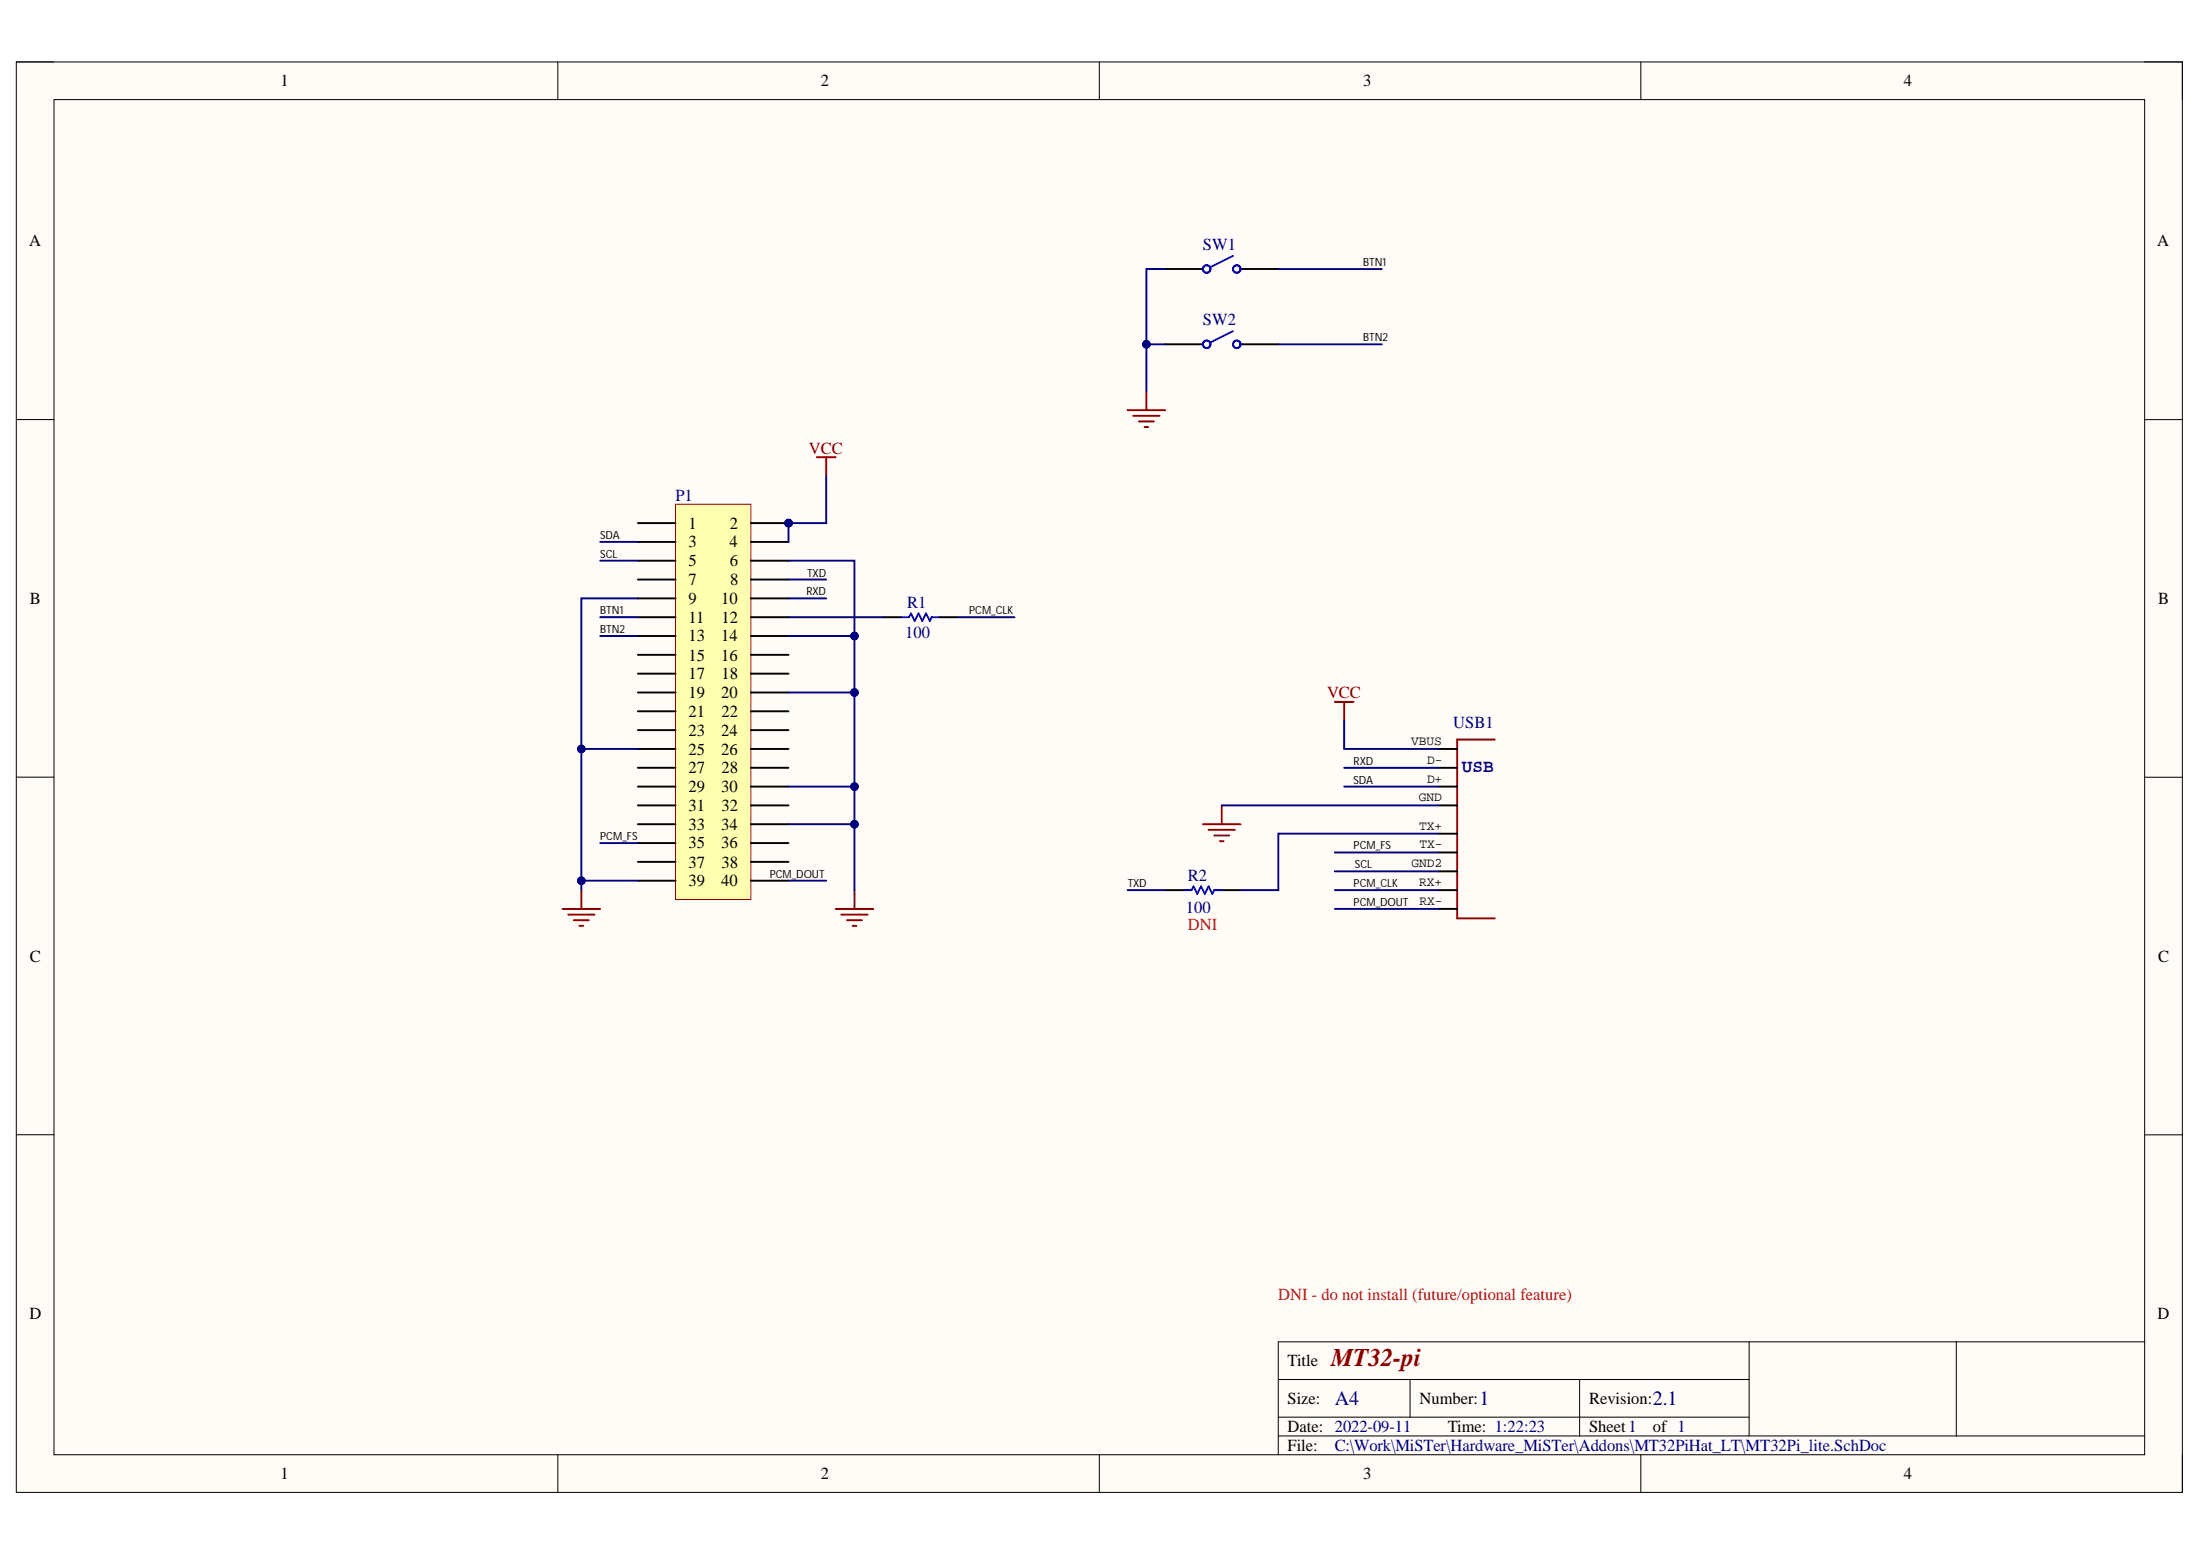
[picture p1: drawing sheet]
<svg xmlns="http://www.w3.org/2000/svg" width="297mm" height="210mm" viewBox="0 0 297 210" stroke-linecap="round" stroke-linejoin="round" font-family="sans-serif">
<path d="M2.2 8.4h292.5v193.1h-292.5z" fill-rule="evenodd" fill="#fffcf8"/>
<path d="M2.2 8.4h292.5v193.1h-292.5z" fill="none" stroke="#000" stroke-width=".14"/>
<path d="M7.3 13.4h282.3v183h-282.3z" fill-rule="evenodd" fill="#fffcf8"/>
<g fill="none" stroke="#000" stroke-width=".14">
<path d="M2.2 8.4h5.1M7.3 13.4h282.3v183h-282.3zM75.3 8.4v5M148.4 8.4v5M221.5 8.4v5M289.6 8.4h5.1v5M2.2 56.6h5.1M289.6 56.6h5.1M2.2 104.9h5.1M289.6 104.9h5.1M2.2 153.2h5.1M289.6 153.2h5.1"/>
<path d="M75.3 196.4v5.1M148.4 196.4v5.1M172.6 186.2h63.6M172.6 193.8h117M172.6 191.3h63.6M190.4 186.2v5.1M213.3 186.2v7.6M221.5 196.4v5.1M236.2 181.1v12.7M264.1 181.1v12.7M289.6 181.1h-117v15.3M294.7 196.4v5.1"/>
</g>
<path d="M201.8 99.8h-5.1v24.2h5.1" fill="none" stroke="#800000" stroke-width=".26"/>
<path d="M194.2 106.2h2.5M194.2 103.6h2.5M194.2 101.1h2.5M194.2 108.7h2.5M194.2 112.5h2.5M194.2 115.1h2.5M194.2 117.6h2.5M194.2 120.2h2.5M194.2 122.7h2.5" fill="none" stroke="#000" stroke-width=".26"/>
<circle cx="106.5" cy="70.6" r=".51" fill="#000080"/>
<circle cx="106.5" cy="70.6" r=".51" fill="none" stroke="#000080" stroke-width=".14"/>
<path d="M91.2 68.1h10.2v53.3h-10.2z" fill-rule="evenodd" fill="#ffffb0"/>
<path d="M91.2 68.1h10.2v53.3h-10.2z" fill="none" stroke="#800000" stroke-width=".14"/>
<path d="M86.1 70.6h5.1M101.4 70.6h5.1" fill="none" stroke="#000" stroke-width=".26"/>
<circle cx="106.5" cy="70.6" r=".51" fill="#000080"/>
<circle cx="106.5" cy="70.6" r=".51" fill="none" stroke="#000080" stroke-width=".14"/>
<g fill="none" stroke="#000" stroke-width=".26">
<path d="M157.3 36.3h5.1M167.5 36.3h5.1M157.3 46.5h5.1M167.5 46.5h5.1M86.1 73.2h5.1M86.1 75.7h5.1M86.1 78.2h5.1M101.4 73.2h5.1M101.4 75.7h5.1M101.4 78.2h5.1M86.1 80.8h5.1M86.1 83.3h5.1"/>
<path d="M86.1 85.9h5.1M86.1 88.4h5.1M86.1 90.9h5.1M86.1 93.5h5.1M86.1 96h5.1M86.1 98.6h5.1M101.4 80.8h5.1M101.4 83.3h5.1M101.4 85.9h5.1M101.4 88.4h5.1M101.4 90.9h5.1M101.4 93.5h5.1"/>
<path d="M101.4 96h5.1M101.4 98.6h5.1M119.2 83.3h2.5M126.8 83.3h2.6M86.1 101.1h5.1M86.1 103.6h5.1M86.1 106.2h5.1M86.1 108.7h5.1M86.1 111.3h5.1M86.1 113.8h5.1M86.1 116.3h5.1M86.1 118.9h5.1"/>
<path d="M101.4 101.1h5.1M101.4 103.6h5.1M101.4 106.2h5.1M101.4 108.7h5.1M101.4 111.3h5.1M101.4 113.8h5.1M101.4 116.3h5.1M101.4 118.9h5.1M157.3 120.2h2.6M165 120.2h2.5"/>
</g>
<g fill="none" stroke="#800000" stroke-width=".26">
<path d="M152.2 55.4h5.1M153 56.1h3.6M153.8 56.9h2M154.5 57.7h.5M154.8 52.8v2.6M110.3 61.7h2.5M111.6 61.7v2.6M180.2 94.7h2.6M181.5 94.7v2.6M162.4 111.3h5.1M163.2 112h3.5M163.9 112.8h2.1"/>
<path d="M164.7 113.5h.5M165 108.7v2.6M75.9 122.7h5.1M76.7 123.5h3.6M77.5 124.2h2M78.2 125h.5M78.5 120.2v2.5M112.8 122.7h5.1M113.6 123.5h3.5M114.4 124.2h2M115.1 125h.5M115.4 120.2v2.5"/>
</g>
<g fill="none" stroke="#00f" stroke-width=".26">
<path d="M166.5 34.5l-3.1 1.6M166.5 44.7l-3.1 1.5M121.7 83.3h1l.3-.5 .5 1 .5-1 .5 1 .5-1 .5 1 .3-.5h1M159.9 120.2h1l.2-.6 .6 1.1 .5-1.1 .5 1.1 .5-1.1 .5 1.1 .2-.5h1.1"/>
<circle cx="162.9" cy="36.3" r=".51"/>
<circle cx="167" cy="36.3" r=".51"/>
<circle cx="162.9" cy="46.5" r=".51"/>
<circle cx="167" cy="46.5" r=".51"/>
</g>
<path d="M78.5 118.9h7.6M181.5 103.6h12.7" fill="none" stroke="#000080" stroke-width=".26"/>
<circle cx="78.5" cy="118.9" r=".51" fill="#000080"/>
<circle cx="78.5" cy="118.9" r=".51" fill="none" stroke="#000080" stroke-width=".14"/>
<path d="M86.1 101.1h-7.6v19.1" fill="none" stroke="#000080" stroke-width=".26"/>
<circle cx="78.5" cy="101.1" r=".51" fill="#000080"/>
<circle cx="78.5" cy="101.1" r=".51" fill="none" stroke="#000080" stroke-width=".14"/>
<circle cx="78.5" cy="118.9" r=".51" fill="#000080"/>
<circle cx="78.5" cy="118.9" r=".51" fill="none" stroke="#000080" stroke-width=".14"/>
<path d="M86.1 80.8h-7.6v20.3" fill="none" stroke="#000080" stroke-width=".26"/>
<circle cx="78.5" cy="101.1" r=".51" fill="#000080"/>
<circle cx="78.5" cy="101.1" r=".51" fill="none" stroke="#000080" stroke-width=".14"/>
<path d="M81 75.7h5.1M81 73.1h5.1M81 85.9h5.1M81 83.3h5.1M81 113.8h5.1M106.5 118.9h5.1M106.5 111.3h8.9" fill="none" stroke="#000080" stroke-width=".26"/>
<circle cx="115.4" cy="111.3" r=".51" fill="#000080"/>
<circle cx="115.4" cy="111.3" r=".51" fill="none" stroke="#000080" stroke-width=".14"/>
<path d="M106.5 106.2h8.9" fill="none" stroke="#000080" stroke-width=".26"/>
<circle cx="115.4" cy="106.2" r=".51" fill="#000080"/>
<circle cx="115.4" cy="106.2" r=".51" fill="none" stroke="#000080" stroke-width=".14"/>
<path d="M106.5 93.5h8.9" fill="none" stroke="#000080" stroke-width=".26"/>
<circle cx="115.4" cy="93.5" r=".51" fill="#000080"/>
<circle cx="115.4" cy="93.5" r=".51" fill="none" stroke="#000080" stroke-width=".14"/>
<path d="M106.5 85.9h8.9" fill="none" stroke="#000080" stroke-width=".26"/>
<circle cx="115.4" cy="85.9" r=".51" fill="#000080"/>
<circle cx="115.4" cy="85.9" r=".51" fill="none" stroke="#000080" stroke-width=".14"/>
<path d="M106.5 75.7h8.9v44.5M106.5 78.2h5.1M106.5 83.3h12.7M106.5 80.8h5.1" fill="none" stroke="#000080" stroke-width=".26"/>
<circle cx="115.4" cy="85.9" r=".51" fill="#000080"/>
<circle cx="115.4" cy="85.9" r=".51" fill="none" stroke="#000080" stroke-width=".14"/>
<circle cx="115.4" cy="93.5" r=".51" fill="#000080"/>
<circle cx="115.4" cy="93.5" r=".51" fill="none" stroke="#000080" stroke-width=".14"/>
<circle cx="115.4" cy="106.2" r=".51" fill="#000080"/>
<circle cx="115.4" cy="106.2" r=".51" fill="none" stroke="#000080" stroke-width=".14"/>
<circle cx="115.4" cy="111.3" r=".51" fill="#000080"/>
<circle cx="115.4" cy="111.3" r=".51" fill="none" stroke="#000080" stroke-width=".14"/>
<path d="M111.6 64.3v6.3h-5.1v2.6" fill="none" stroke="#000080" stroke-width=".26"/>
<circle cx="106.5" cy="70.6" r=".51" fill="#000080"/>
<circle cx="106.5" cy="70.6" r=".51" fill="none" stroke="#000080" stroke-width=".14"/>
<path d="M154.8 46.5h2.5M129.4 83.3h7.6M152.2 120.2h5.1" fill="none" stroke="#000080" stroke-width=".26"/>
<circle cx="154.8" cy="46.5" r=".51" fill="#000080"/>
<circle cx="154.8" cy="46.5" r=".51" fill="none" stroke="#000080" stroke-width=".14"/>
<path d="M157.3 36.3h-2.5v16.5" fill="none" stroke="#000080" stroke-width=".26"/>
<circle cx="154.8" cy="46.5" r=".51" fill="#000080"/>
<circle cx="154.8" cy="46.5" r=".51" fill="none" stroke="#000080" stroke-width=".14"/>
<path d="M172.6 36.3h14M172.6 46.5h14M181.5 97.3v3.8h12.7M165 108.7h29.2M180.2 117.6h14M180.2 115.1h14M181.5 106.2h12.7M194.2 112.5h-21.6v7.7h-5.1M180.2 122.7h14M180.2 120.2h14" fill="none" stroke="#000080" stroke-width=".26"/>
<text font-size="3.4" fill="#800000" x="179.7" y="184.4">MT32-pi</text>
<g font-size="2.7" fill="#000080">
<text x="180.2" y="189.7">A4</text>
<text x="199.8" y="189.7">1</text>
<text x="223.2" y="189.7">2.1</text>
</g>
<text font-size="2.5" fill="#000080" x="197.4" y="104.2">USB</text>
<g font-size="2.3">
<text x="37.9" y="11.7">1</text>
<text x="110.8" y="11.7">2</text>
<text x="184" y="11.7">3</text>
<text x="257" y="11.7">4</text>
<text x="3.9" y="33.2">A</text>
<text x="291.3" y="33.2">A</text>
<text x="93" y="71.4">1</text>
<text x="98.6" y="71.4">2</text>
<text x="93" y="73.9">3</text>
<text x="93" y="76.4">5</text>
<text x="98.5" y="73.9">4</text>
<text x="98.6" y="76.4">6</text>
<text x="4" y="81.5">B</text>
<text x="93" y="79">7</text>
<text x="93" y="81.5">9</text>
<text x="97.4" y="81.5">10</text>
<text x="98.6" y="79">8</text>
<text x="291.4" y="81.5">B</text>
<text x="93" y="84">11</text>
<text x="93" y="86.6">13</text>
<text x="93" y="89.2">15</text>
<text x="97.4" y="86.6">14</text>
<text x="97.4" y="89.2">16</text>
<text x="97.4" y="84">12</text>
<text x="93" y="91.7">17</text>
<text x="93" y="94.2">19</text>
<text x="97.4" y="94.2">20</text>
<text x="97.4" y="91.7">18</text>
<text x="93" y="96.8">21</text>
<text x="93" y="99.3">23</text>
<text x="93" y="101.8">25</text>
<text x="97.4" y="99.3">24</text>
<text x="97.4" y="101.8">26</text>
<text x="97.4" y="96.8">22</text>
<text x="93" y="104.4">27</text>
<text x="93" y="106.9">29</text>
<text x="97.4" y="106.9">30</text>
<text x="97.4" y="104.4">28</text>
<text x="93" y="109.5">31</text>
<text x="93" y="112">33</text>
<text x="97.4" y="112">34</text>
<text x="97.4" y="109.5">32</text>
<text x="93" y="114.5">35</text>
<text x="93" y="117.1">37</text>
<text x="93" y="119.6">39</text>
<text x="97.4" y="114.5">36</text>
<text x="97.4" y="119.6">40</text>
<text x="97.4" y="117.1">38</text>
<text x="4" y="129.8">C</text>
<text x="291.4" y="129.8">C</text>
<text x="4" y="178.1">D</text>
<text x="291.3" y="178.1">D</text>
<text x="173.8" y="184.4">Title</text>
<text x="173.8" y="189.5">Size:</text>
<text x="191.7" y="189.5">Number:</text>
<text x="214.5" y="189.5">Revision:</text>
<text x="173.8" y="193.3">Date: 2022-09-11</text>
<text x="173.8" y="195.8">File:</text>
<text x="195.5" y="193.3">Time: 1:22:23</text>
<text x="214.5" y="193.3">Sheet1</text>
<text x="223.2" y="193.3">of 1</text>
<text x="37.9" y="199.7">1</text>
<text x="110.8" y="199.7">2</text>
<text x="184" y="199.7">3</text>
<text x="257" y="199.7">4</text>
</g>
<g font-size="2.3" fill="#000080">
<text x="162.4" y="33.7">SW1</text>
<text x="162.4" y="43.9">SW2</text>
<text x="91.2" y="67.6">P1</text>
<text x="122.5" y="82">R1</text>
<text x="122.2" y="86.1">100</text>
<text x="196.2" y="98.3">USB1</text>
<text x="160.4" y="118.9">R2</text>
<text x="160.1" y="123.2">100</text>
<text x="180.2" y="195.8">C:\Work\MiSTer\Hardware_MiSTer\Addons\MT32PiHat_LT\MT32Pi_lite.SchDoc</text>
</g>
<g font-size="2.3" fill="#800000">
<text x="109.2" y="61.2">VCC</text>
<text x="179.2" y="94.2">VCC</text>
</g>
<g font-size="2.3" fill="#f00">
<text x="160.4" y="125.5">DNI</text>
<text x="172.6" y="175.5">DNI - do not install (future/optional feature)</text>
</g>
<g font-size="1.8">
<text x="190.6" y="100.5">VBUS</text>
<text x="192.7" y="105.7">D+</text>
<text x="192.7" y="103.1">D-</text>
<text x="191.6" y="108.2">GND</text>
<text x="191.6" y="112">TX+</text>
<text x="190.6" y="117.1">GND2</text>
<text x="191.6" y="119.6">RX+</text>
<text x="191.7" y="114.5">TX-</text>
<text x="191.7" y="122.1">RX-</text>
</g>
<g font-size="1.5">
<text x="184" y="35.9">BTN1</text>
<text x="184" y="46.1">BTN2</text>
<text x="81" y="75.3">SCL</text>
<text x="81" y="72.8">SDA</text>
<text x="109" y="77.8">TXD</text>
<text x="81" y="82.9">BTN1</text>
<text x="108.9" y="80.4">RXD</text>
<text x="130.8" y="82.9">PCM_CLK</text>
<text x="81" y="85.4">BTN2</text>
<text x="182.8" y="105.8">SDA</text>
<text x="182.8" y="103.2">RXD</text>
<text x="81" y="113.4">PCM_FS</text>
<text x="103.9" y="118.5">PCM_DOUT</text>
<text x="152.3" y="119.7">TXD</text>
<text x="182.8" y="119.7">PCM_CLK</text>
<text x="182.8" y="114.7">PCM_FS</text>
<text x="182.9" y="117.2">SCL</text>
<text x="182.8" y="122.3">PCM_DOUT</text>
</g>
</svg>
